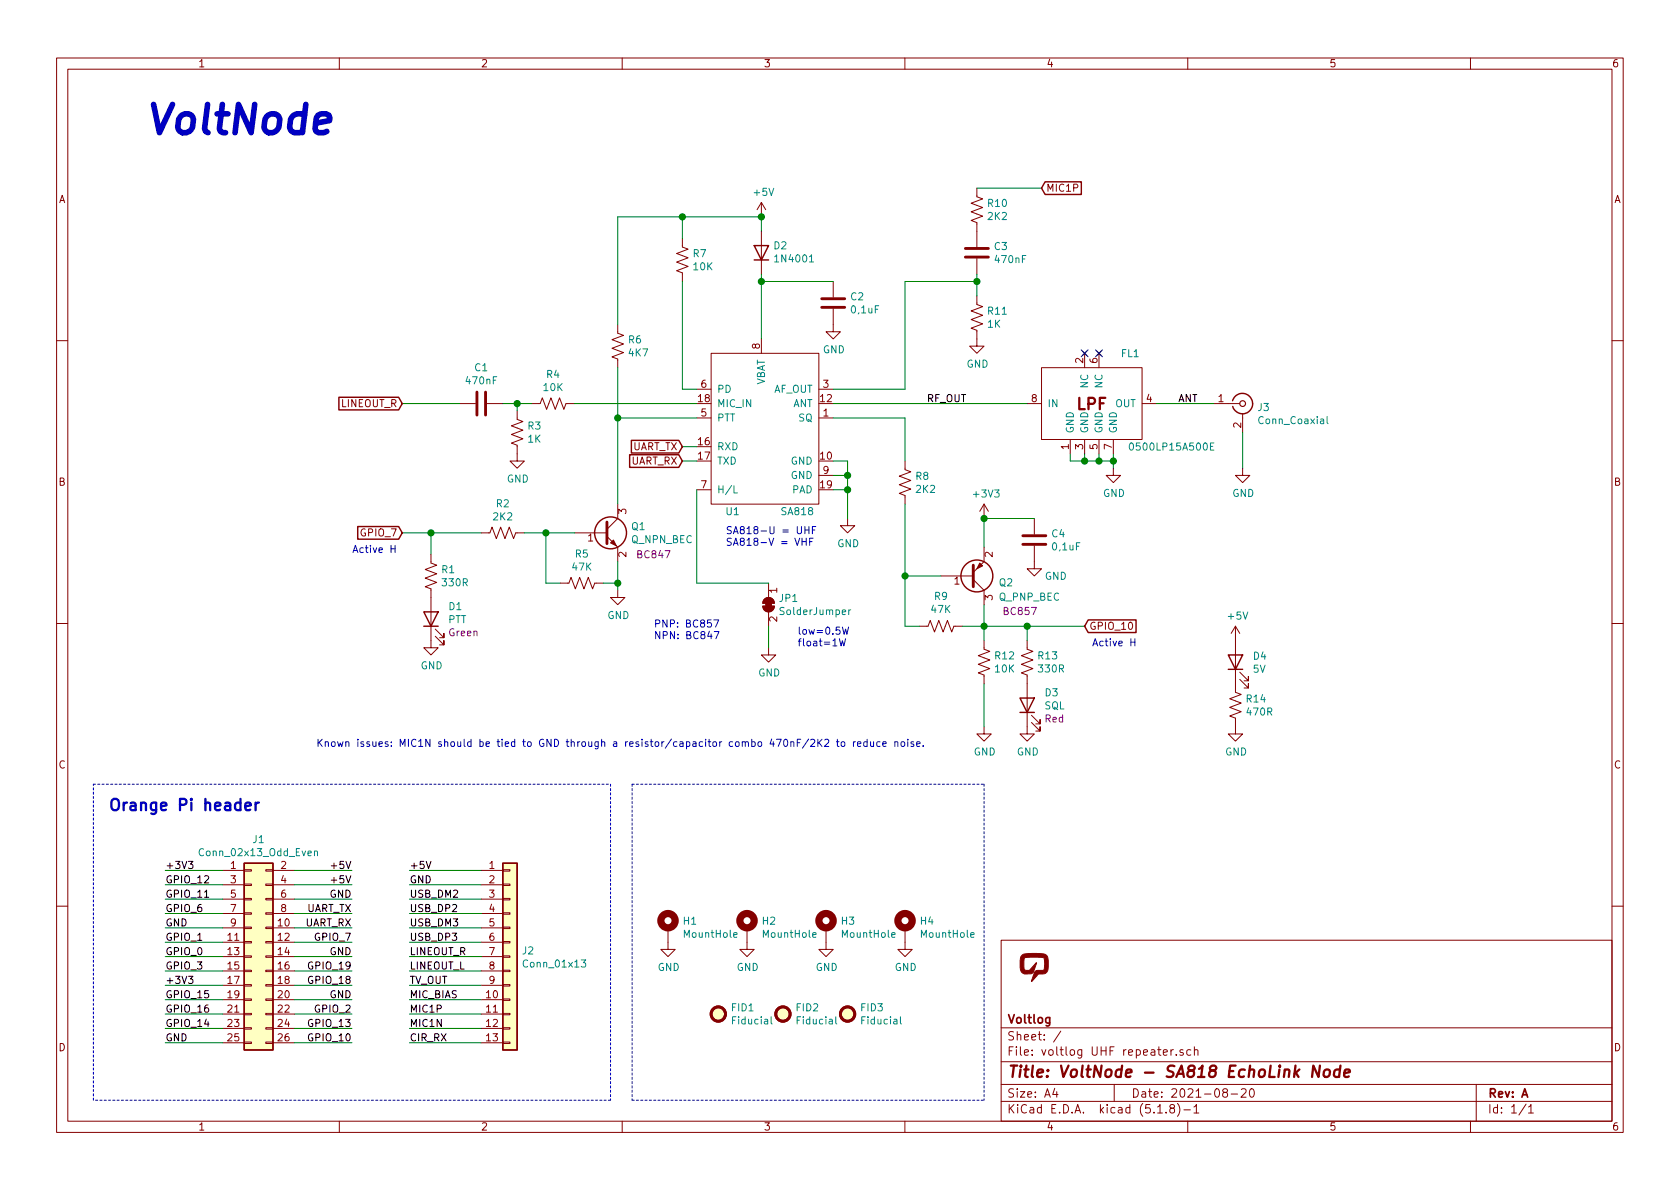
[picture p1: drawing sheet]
EESchema Schematic File Version 4
EELAYER 30 0
EELAYER END
$Descr A4 11693 8268
encoding utf-8
Sheet 1 1
Title "VoltNode - SA818 EchoLink Node"
Date "2021-08-20"
Rev "A"
Comp "Voltlog"
Comment1 ""
Comment2 ""
Comment3 ""
Comment4 ""
$EndDescr
$Comp
L voltlog:SA818 U1
U 1 1
P 5350 2950
F 0 "U1" H 5100 2350 50  0000 C CNN
F 1 "SA818" H 5550 2350 50  0000 C CNN
F 2 "Voltlog:SA818" H 5350 3750 50  0001 C CNN
F 3 "" H 5350 3750 50  0001 C CNN
	1    5350 2950
	1    0    0    -1  
$EndComp
$Comp
L Device:R_US R7
U 1 1
P 4750 1800
F 0 "R7" H 4818 1846 50  0000 L CNN
F 1 "10K" H 4818 1755 50  0000 L CNN
F 2 "Resistor_SMD:R_0603_1608Metric" V 4790 1790 50  0001 C CNN
F 3 "~" H 4750 1800 50  0001 C CNN
	1    4750 1800
	1    0    0    -1  
$EndComp
$Comp
L power:+5V #PWR04
U 1 1
P 5300 1500
F 0 "#PWR04" H 5300 1350 50  0001 C CNN
F 1 "+5V" H 5315 1673 50  0000 C CNN
F 2 "" H 5300 1500 50  0001 C CNN
F 3 "" H 5300 1500 50  0001 C CNN
	1    5300 1500
	1    0    0    -1  
$EndComp
$Comp
L Device:LED D4
U 1 1
P 8600 4600
F 0 "D4" V 8639 4482 50  0000 R CNN
F 1 "5V" V 8548 4482 50  0000 R CNN
F 2 "LED_SMD:LED_0603_1608Metric" H 8600 4600 50  0001 C CNN
F 3 "~" H 8600 4600 50  0001 C CNN
	1    8600 4600
	0    -1   -1   0   
$EndComp
$Comp
L Device:Q_NPN_BEC Q1
U 1 1
P 4200 3700
F 0 "Q1" H 4391 3746 50  0000 L CNN
F 1 "Q_NPN_BEC" H 4391 3655 50  0000 L CNN
F 2 "Package_TO_SOT_SMD:SOT-23" H 4400 3800 50  0001 C CNN
F 3 "~" H 4200 3700 50  0001 C CNN
F 4 "BC847" H 4550 3550 50  0000 C CNN "PN"
	1    4200 3700
	1    0    0    -1  
$EndComp
$Comp
L Connector:Conn_Coaxial J3
U 1 1
P 8650 2800
F 0 "J3" H 8750 2775 50  0000 L CNN
F 1 "Conn_Coaxial" H 8750 2684 50  0000 L CNN
F 2 "Connector_Coaxial:SMA_Amphenol_132134_Vertical" H 8650 2800 50  0001 C CNN
F 3 " ~" H 8650 2800 50  0001 C CNN
	1    8650 2800
	1    0    0    -1  
$EndComp
$Comp
L power:GND #PWR06
U 1 1
P 5900 3600
F 0 "#PWR06" H 5900 3350 50  0001 C CNN
F 1 "GND" H 5905 3427 50  0000 C CNN
F 2 "" H 5900 3600 50  0001 C CNN
F 3 "" H 5900 3600 50  0001 C CNN
	1    5900 3600
	1    0    0    -1  
$EndComp
Wire Wire Line
	5800 3200 5900 3200
Wire Wire Line
	5900 3200 5900 3300
Wire Wire Line
	5800 3300 5900 3300
Connection ~ 5900 3300
Wire Wire Line
	5900 3300 5900 3400
Wire Wire Line
	5800 3400 5900 3400
Connection ~ 5900 3400
Wire Wire Line
	5900 3400 5900 3600
$Comp
L Device:D D2
U 1 1
P 5300 1750
F 0 "D2" V 5346 1670 50  0000 R CNN
F 1 "1N4001" V 5255 1670 50  0000 R CNN
F 2 "Diode_SMD:D_SMA" H 5300 1750 50  0001 C CNN
F 3 "~" H 5300 1750 50  0001 C CNN
	1    5300 1750
	0    -1   -1   0   
$EndComp
Wire Wire Line
	5300 1900 5300 1950
Wire Wire Line
	5300 1500 5300 1600
Wire Wire Line
	4750 1500 4750 1650
Connection ~ 5300 1500
Wire Wire Line
	4750 1950 4750 2700
Wire Wire Line
	4750 2700 4850 2700
Connection ~ 5300 1950
Wire Wire Line
	5300 1950 5300 2350
$Comp
L power:+5V #PWR013
U 1 1
P 8600 4450
F 0 "#PWR013" H 8600 4300 50  0001 C CNN
F 1 "+5V" H 8615 4623 50  0000 C CNN
F 2 "" H 8600 4450 50  0001 C CNN
F 3 "" H 8600 4450 50  0001 C CNN
	1    8600 4450
	1    0    0    -1  
$EndComp
$Comp
L Device:R_US R14
U 1 1
P 8600 4900
F 0 "R14" H 8668 4946 50  0000 L CNN
F 1 "470R" H 8668 4855 50  0000 L CNN
F 2 "Resistor_SMD:R_0603_1608Metric" V 8640 4890 50  0001 C CNN
F 3 "~" H 8600 4900 50  0001 C CNN
	1    8600 4900
	1    0    0    -1  
$EndComp
$Comp
L power:GND #PWR014
U 1 1
P 8600 5050
F 0 "#PWR014" H 8600 4800 50  0001 C CNN
F 1 "GND" H 8605 4877 50  0000 C CNN
F 2 "" H 8600 5050 50  0001 C CNN
F 3 "" H 8600 5050 50  0001 C CNN
	1    8600 5050
	1    0    0    -1  
$EndComp
$Comp
L Device:C C3
U 1 1
P 6800 1750
F 0 "C3" H 6915 1796 50  0000 L CNN
F 1 "470nF" H 6915 1705 50  0000 L CNN
F 2 "Capacitor_SMD:C_0603_1608Metric" H 6838 1600 50  0001 C CNN
F 3 "~" H 6800 1750 50  0001 C CNN
	1    6800 1750
	1    0    0    -1  
$EndComp
$Comp
L Device:R_US R10
U 1 1
P 6800 1450
F 0 "R10" H 6868 1496 50  0000 L CNN
F 1 "2K2" H 6868 1405 50  0000 L CNN
F 2 "Resistor_SMD:R_0603_1608Metric" V 6840 1440 50  0001 C CNN
F 3 "~" H 6800 1450 50  0001 C CNN
	1    6800 1450
	1    0    0    -1  
$EndComp
Wire Wire Line
	7250 1300 6800 1300
$Comp
L Device:R_US R11
U 1 1
P 6800 2200
F 0 "R11" H 6868 2246 50  0000 L CNN
F 1 "1K" H 6868 2155 50  0000 L CNN
F 2 "Resistor_SMD:R_0603_1608Metric" V 6840 2190 50  0001 C CNN
F 3 "~" H 6800 2200 50  0001 C CNN
	1    6800 2200
	1    0    0    -1  
$EndComp
$Comp
L power:GND #PWR07
U 1 1
P 6800 2350
F 0 "#PWR07" H 6800 2100 50  0001 C CNN
F 1 "GND" H 6805 2177 50  0000 C CNN
F 2 "" H 6800 2350 50  0001 C CNN
F 3 "" H 6800 2350 50  0001 C CNN
	1    6800 2350
	1    0    0    -1  
$EndComp
Wire Wire Line
	6800 1900 6800 1950
Wire Wire Line
	5800 2700 6300 2700
Wire Wire Line
	6300 2700 6300 1950
Wire Wire Line
	6300 1950 6800 1950
Connection ~ 6800 1950
Wire Wire Line
	6800 1950 6800 2050
$Comp
L Device:Q_PNP_BEC Q2
U 1 1
P 6750 4000
F 0 "Q2" H 6950 4050 50  0000 L CNN
F 1 "Q_PNP_BEC" H 6950 4150 50  0000 L CNN
F 2 "Package_TO_SOT_SMD:SOT-23" H 6950 4100 50  0001 C CNN
F 3 "~" H 6750 4000 50  0001 C CNN
F 4 "BC857" H 7100 4250 50  0000 C CNN "PN"
	1    6750 4000
	1    0    0    1   
$EndComp
$Comp
L Device:R_US R8
U 1 1
P 6300 3350
F 0 "R8" H 6368 3396 50  0000 L CNN
F 1 "2K2" H 6368 3305 50  0000 L CNN
F 2 "Resistor_SMD:R_0603_1608Metric" V 6340 3340 50  0001 C CNN
F 3 "~" H 6300 3350 50  0001 C CNN
	1    6300 3350
	1    0    0    -1  
$EndComp
Wire Wire Line
	5800 2900 6300 2900
Wire Wire Line
	6300 2900 6300 3200
$Comp
L Device:R_US R9
U 1 1
P 6550 4350
F 0 "R9" V 6755 4350 50  0000 C CNN
F 1 "47K" V 6664 4350 50  0000 C CNN
F 2 "Resistor_SMD:R_0603_1608Metric" V 6590 4340 50  0001 C CNN
F 3 "~" H 6550 4350 50  0001 C CNN
	1    6550 4350
	0    -1   -1   0   
$EndComp
$Comp
L Device:C C4
U 1 1
P 7200 3750
F 0 "C4" H 7315 3796 50  0000 L CNN
F 1 "0,1uF" H 7315 3705 50  0000 L CNN
F 2 "Capacitor_SMD:C_0603_1608Metric" H 7238 3600 50  0001 C CNN
F 3 "~" H 7200 3750 50  0001 C CNN
	1    7200 3750
	1    0    0    -1  
$EndComp
$Comp
L power:+3V3 #PWR09
U 1 1
P 6850 3600
F 0 "#PWR09" H 6850 3450 50  0001 C CNN
F 1 "+3V3" H 6865 3773 50  0000 C CNN
F 2 "" H 6850 3600 50  0001 C CNN
F 3 "" H 6850 3600 50  0001 C CNN
	1    6850 3600
	1    0    0    -1  
$EndComp
$Comp
L Device:R_US R13
U 1 1
P 7150 4600
F 0 "R13" H 7218 4646 50  0000 L CNN
F 1 "330R" H 7218 4555 50  0000 L CNN
F 2 "Resistor_SMD:R_0603_1608Metric" V 7190 4590 50  0001 C CNN
F 3 "~" H 7150 4600 50  0001 C CNN
	1    7150 4600
	1    0    0    -1  
$EndComp
$Comp
L Device:LED D3
U 1 1
P 7150 4900
F 0 "D3" V 7234 4782 50  0000 R CNN
F 1 "SQL" V 7143 4782 50  0000 R CNN
F 2 "LED_SMD:LED_0603_1608Metric" H 7150 4900 50  0001 C CNN
F 3 "~" H 7150 4900 50  0001 C CNN
F 4 "Red" V 7052 4782 50  0000 R CNN "Color"
	1    7150 4900
	0    -1   -1   0   
$EndComp
$Comp
L Device:R_US R12
U 1 1
P 6850 4600
F 0 "R12" H 6918 4646 50  0000 L CNN
F 1 "10K" H 6918 4555 50  0000 L CNN
F 2 "Resistor_SMD:R_0603_1608Metric" V 6890 4590 50  0001 C CNN
F 3 "~" H 6850 4600 50  0001 C CNN
	1    6850 4600
	1    0    0    -1  
$EndComp
Wire Wire Line
	6300 3500 6300 4000
Wire Wire Line
	6300 4000 6550 4000
Wire Wire Line
	6700 4350 6850 4350
Wire Wire Line
	6850 4350 6850 4200
Wire Wire Line
	6300 4000 6300 4350
Wire Wire Line
	6300 4350 6400 4350
Connection ~ 6300 4000
Wire Wire Line
	6850 4350 7150 4350
Connection ~ 6850 4350
Wire Wire Line
	6850 4350 6850 4450
Wire Wire Line
	7150 4450 7150 4350
Connection ~ 7150 4350
Wire Wire Line
	7150 4350 7550 4350
$Comp
L power:GND #PWR010
U 1 1
P 6850 5050
F 0 "#PWR010" H 6850 4800 50  0001 C CNN
F 1 "GND" H 6855 4877 50  0000 C CNN
F 2 "" H 6850 5050 50  0001 C CNN
F 3 "" H 6850 5050 50  0001 C CNN
	1    6850 5050
	1    0    0    -1  
$EndComp
$Comp
L power:GND #PWR011
U 1 1
P 7150 5050
F 0 "#PWR011" H 7150 4800 50  0001 C CNN
F 1 "GND" H 7155 4877 50  0000 C CNN
F 2 "" H 7150 5050 50  0001 C CNN
F 3 "" H 7150 5050 50  0001 C CNN
	1    7150 5050
	1    0    0    -1  
$EndComp
Wire Wire Line
	6850 4750 6850 5050
Wire Wire Line
	6850 3600 7200 3600
Wire Wire Line
	6850 3600 6850 3800
Connection ~ 6850 3600
$Comp
L power:GND #PWR012
U 1 1
P 7200 3900
F 0 "#PWR012" H 7200 3650 50  0001 C CNN
F 1 "GND" H 7350 3800 50  0000 C CNN
F 2 "" H 7200 3900 50  0001 C CNN
F 3 "" H 7200 3900 50  0001 C CNN
	1    7200 3900
	1    0    0    -1  
$EndComp
$Comp
L Device:R_US R2
U 1 1
P 3500 3700
F 0 "R2" V 3295 3700 50  0000 C CNN
F 1 "2K2" V 3386 3700 50  0000 C CNN
F 2 "Resistor_SMD:R_0603_1608Metric" V 3540 3690 50  0001 C CNN
F 3 "~" H 3500 3700 50  0001 C CNN
	1    3500 3700
	0    1    1    0   
$EndComp
$Comp
L Device:R_US R5
U 1 1
P 4050 4050
F 0 "R5" V 3845 4050 50  0000 C CNN
F 1 "47K" V 3936 4050 50  0000 C CNN
F 2 "Resistor_SMD:R_0603_1608Metric" V 4090 4040 50  0001 C CNN
F 3 "~" H 4050 4050 50  0001 C CNN
	1    4050 4050
	0    1    1    0   
$EndComp
$Comp
L Device:R_US R1
U 1 1
P 3000 4000
F 0 "R1" H 3068 4046 50  0000 L CNN
F 1 "330R" H 3068 3955 50  0000 L CNN
F 2 "Resistor_SMD:R_0603_1608Metric" V 3040 3990 50  0001 C CNN
F 3 "~" H 3000 4000 50  0001 C CNN
	1    3000 4000
	1    0    0    -1  
$EndComp
$Comp
L Device:LED D1
U 1 1
P 3000 4300
F 0 "D1" V 3084 4182 50  0000 R CNN
F 1 "PTT" V 2993 4182 50  0000 R CNN
F 2 "LED_SMD:LED_0603_1608Metric" H 3000 4300 50  0001 C CNN
F 3 "~" H 3000 4300 50  0001 C CNN
F 4 "Green" V 2902 4182 50  0000 R CNN "Color"
	1    3000 4300
	0    -1   -1   0   
$EndComp
$Comp
L power:GND #PWR01
U 1 1
P 3000 4450
F 0 "#PWR01" H 3000 4200 50  0001 C CNN
F 1 "GND" H 3005 4277 50  0000 C CNN
F 2 "" H 3000 4450 50  0001 C CNN
F 3 "" H 3000 4450 50  0001 C CNN
	1    3000 4450
	1    0    0    -1  
$EndComp
$Comp
L Device:R_US R3
U 1 1
P 3600 3000
F 0 "R3" H 3668 3046 50  0000 L CNN
F 1 "1K" H 3668 2955 50  0000 L CNN
F 2 "Resistor_SMD:R_0603_1608Metric" V 3640 2990 50  0001 C CNN
F 3 "~" H 3600 3000 50  0001 C CNN
	1    3600 3000
	1    0    0    -1  
$EndComp
$Comp
L Device:R_US R4
U 1 1
P 3850 2800
F 0 "R4" V 3645 2800 50  0000 C CNN
F 1 "10K" V 3736 2800 50  0000 C CNN
F 2 "Resistor_SMD:R_0603_1608Metric" V 3890 2790 50  0001 C CNN
F 3 "~" H 3850 2800 50  0001 C CNN
	1    3850 2800
	0    1    1    0   
$EndComp
$Comp
L Device:R_US R6
U 1 1
P 4300 2400
F 0 "R6" H 4368 2446 50  0000 L CNN
F 1 "4K7" H 4368 2355 50  0000 L CNN
F 2 "Resistor_SMD:R_0603_1608Metric" V 4340 2390 50  0001 C CNN
F 3 "~" H 4300 2400 50  0001 C CNN
	1    4300 2400
	1    0    0    -1  
$EndComp
$Comp
L Device:C C1
U 1 1
P 3350 2800
F 0 "C1" V 3098 2800 50  0000 C CNN
F 1 "470nF" V 3189 2800 50  0000 C CNN
F 2 "Capacitor_SMD:C_0603_1608Metric" H 3388 2650 50  0001 C CNN
F 3 "~" H 3350 2800 50  0001 C CNN
	1    3350 2800
	0    1    1    0   
$EndComp
Wire Wire Line
	4850 2800 4000 2800
Wire Wire Line
	3500 2800 3600 2800
Wire Wire Line
	3600 2850 3600 2800
Connection ~ 3600 2800
Wire Wire Line
	3600 2800 3700 2800
$Comp
L power:GND #PWR02
U 1 1
P 3600 3150
F 0 "#PWR02" H 3600 2900 50  0001 C CNN
F 1 "GND" H 3605 2977 50  0000 C CNN
F 2 "" H 3600 3150 50  0001 C CNN
F 3 "" H 3600 3150 50  0001 C CNN
	1    3600 3150
	1    0    0    -1  
$EndComp
Wire Wire Line
	2800 2800 3200 2800
Text GLabel 7250 1300 2    50   Input ~ 0
MIC1P
Text GLabel 2800 2800 0    50   Input ~ 0
LINEOUT_R
Wire Wire Line
	4850 2900 4300 2900
Wire Wire Line
	4300 2900 4300 2550
Connection ~ 4300 2900
Wire Wire Line
	4300 2900 4300 3500
$Comp
L power:GND #PWR03
U 1 1
P 4300 4100
F 0 "#PWR03" H 4300 3850 50  0001 C CNN
F 1 "GND" H 4305 3927 50  0000 C CNN
F 2 "" H 4300 4100 50  0001 C CNN
F 3 "" H 4300 4100 50  0001 C CNN
	1    4300 4100
	1    0    0    -1  
$EndComp
Wire Wire Line
	4300 3900 4300 4050
Wire Wire Line
	4200 4050 4300 4050
Connection ~ 4300 4050
Wire Wire Line
	4300 4050 4300 4100
Wire Wire Line
	3900 4050 3800 4050
Wire Wire Line
	3800 4050 3800 3700
Wire Wire Line
	3800 3700 4000 3700
Wire Wire Line
	3800 3700 3650 3700
Connection ~ 3800 3700
Wire Wire Line
	3350 3700 3000 3700
Wire Wire Line
	3000 3850 3000 3700
Connection ~ 3000 3700
Wire Wire Line
	3000 3700 2800 3700
Text GLabel 2800 3700 0    50   Input ~ 0
GPIO_7
Text Notes 2450 3850 0    50   ~ 0
Active H
Text Notes 7600 4500 0    50   ~ 0
Active H
Text GLabel 7550 4350 2    50   Input ~ 0
GPIO_10
Wire Wire Line
	4750 3100 4850 3100
Wire Wire Line
	4750 3200 4850 3200
Text GLabel 4750 3100 0    50   Input ~ 0
UART_TX
Text GLabel 4750 3200 0    50   Input ~ 0
UART_RX
$Comp
L Connector_Generic:Conn_02x13_Odd_Even J1
U 1 1
P 1750 6650
F 0 "J1" H 1800 7467 50  0000 C CNN
F 1 "Conn_02x13_Odd_Even" H 1800 7376 50  0000 C CNN
F 2 "Connector_PinHeader_2.54mm:PinHeader_2x13_P2.54mm_Vertical" H 1750 6650 50  0001 C CNN
F 3 "~" H 1750 6650 50  0001 C CNN
	1    1750 6650
	1    0    0    -1  
$EndComp
$Comp
L Connector_Generic:Conn_01x13 J2
U 1 1
P 3550 6650
F 0 "J2" H 3630 6692 50  0000 L CNN
F 1 "Conn_01x13" H 3630 6601 50  0000 L CNN
F 2 "Connector_PinHeader_2.54mm:PinHeader_1x13_P2.54mm_Vertical" H 3550 6650 50  0001 C CNN
F 3 "~" H 3550 6650 50  0001 C CNN
	1    3550 6650
	1    0    0    -1  
$EndComp
Wire Wire Line
	1150 6050 1550 6050
Wire Wire Line
	1150 6150 1550 6150
Wire Wire Line
	1150 6250 1550 6250
Wire Wire Line
	1150 6350 1550 6350
Wire Wire Line
	1150 6450 1550 6450
Wire Wire Line
	1150 6550 1550 6550
Wire Wire Line
	1150 6650 1550 6650
Wire Wire Line
	1150 6750 1550 6750
Wire Wire Line
	1150 6850 1550 6850
Wire Wire Line
	1150 6950 1550 6950
Wire Wire Line
	1150 7050 1550 7050
Wire Wire Line
	1150 7150 1550 7150
Wire Wire Line
	1150 7250 1550 7250
Wire Wire Line
	2450 6050 2050 6050
Wire Wire Line
	2450 6150 2050 6150
Wire Wire Line
	2450 6250 2050 6250
Wire Wire Line
	2450 6350 2050 6350
Wire Wire Line
	2450 6450 2050 6450
Wire Wire Line
	2450 6550 2050 6550
Wire Wire Line
	2450 6650 2050 6650
Wire Wire Line
	2450 6750 2050 6750
Wire Wire Line
	2450 6850 2050 6850
Wire Wire Line
	2450 6950 2050 6950
Wire Wire Line
	2450 7050 2050 7050
Wire Wire Line
	2450 7150 2050 7150
Wire Wire Line
	2450 7250 2050 7250
Wire Wire Line
	2850 6050 3350 6050
Wire Wire Line
	2850 6150 3350 6150
Wire Wire Line
	2850 6250 3350 6250
Wire Wire Line
	2850 6350 3350 6350
Wire Wire Line
	2850 6450 3350 6450
Wire Wire Line
	2850 6550 3350 6550
Wire Wire Line
	2850 6650 3350 6650
Wire Wire Line
	2850 6750 3350 6750
Wire Wire Line
	2850 6850 3350 6850
Wire Wire Line
	2850 6950 3350 6950
Wire Wire Line
	2850 7050 3350 7050
Wire Wire Line
	2850 7150 3350 7150
Wire Wire Line
	2850 7250 3350 7250
Text Label 2850 6050 0    50   ~ 0
+5V
Text Label 2850 6150 0    50   ~ 0
GND
Text Label 2850 6250 0    50   ~ 0
USB_DM2
Text Label 2850 6350 0    50   ~ 0
USB_DP2
Text Label 2850 6450 0    50   ~ 0
USB_DM3
Text Label 2850 6550 0    50   ~ 0
USB_DP3
Text Label 2850 6650 0    50   ~ 0
LINEOUT_R
Text Label 2850 6750 0    50   ~ 0
LINEOUT_L
Text Label 2850 6850 0    50   ~ 0
TV_OUT
Text Label 2850 6950 0    50   ~ 0
MIC_BIAS
Text Label 2850 7050 0    50   ~ 0
MIC1P
Text Label 2850 7150 0    50   ~ 0
MIC1N
Text Label 2850 7250 0    50   ~ 0
CIR_RX
Text Label 2450 6050 2    50   ~ 0
+5V
Text Label 2450 6150 2    50   ~ 0
+5V
Text Label 1150 6050 0    50   ~ 0
+3V3
Text Label 1150 6850 0    50   ~ 0
+3V3
Text Label 1150 7250 0    50   ~ 0
GND
Text Label 1150 6450 0    50   ~ 0
GND
Text Label 2450 6650 2    50   ~ 0
GND
Text Label 2450 6950 2    50   ~ 0
GND
Text Label 2450 6250 2    50   ~ 0
GND
Text Label 2450 6350 2    50   ~ 0
UART_TX
Text Label 2450 6450 2    50   ~ 0
UART_RX
Text Label 2450 6550 2    50   ~ 0
GPIO_7
Text Label 2450 6750 2    50   ~ 0
GPIO_19
Text Label 2450 6850 2    50   ~ 0
GPIO_18
Text Label 2450 7050 2    50   ~ 0
GPIO_2
Text Label 2450 7150 2    50   ~ 0
GPIO_13
Text Label 2450 7250 2    50   ~ 0
GPIO_10
Text Label 1150 6150 0    50   ~ 0
GPIO_12
Text Label 1150 6250 0    50   ~ 0
GPIO_11
Text Label 1150 6350 0    50   ~ 0
GPIO_6
Text Label 1150 6550 0    50   ~ 0
GPIO_1
Text Label 1150 6650 0    50   ~ 0
GPIO_0
Text Label 1150 6750 0    50   ~ 0
GPIO_3
Text Label 1150 6950 0    50   ~ 0
GPIO_15
Text Label 1150 7050 0    50   ~ 0
GPIO_16
Text Label 1150 7150 0    50   ~ 0
GPIO_14
$Comp
L power:GND #PWR05
U 1 1
P 5800 2250
F 0 "#PWR05" H 5800 2000 50  0001 C CNN
F 1 "GND" H 5805 2077 50  0000 C CNN
F 2 "" H 5800 2250 50  0001 C CNN
F 3 "" H 5800 2250 50  0001 C CNN
	1    5800 2250
	1    0    0    -1  
$EndComp
Wire Wire Line
	5800 1950 5300 1950
$Comp
L Device:C C2
U 1 1
P 5800 2100
F 0 "C2" H 5915 2146 50  0000 L CNN
F 1 "0,1uF" H 5915 2055 50  0000 L CNN
F 2 "Capacitor_SMD:C_0603_1608Metric" H 5838 1950 50  0001 C CNN
F 3 "~" H 5800 2100 50  0001 C CNN
	1    5800 2100
	1    0    0    -1  
$EndComp
$Comp
L power:GND #PWR0101
U 1 1
P 5350 4500
F 0 "#PWR0101" H 5350 4250 50  0001 C CNN
F 1 "GND" H 5355 4327 50  0000 C CNN
F 2 "" H 5350 4500 50  0001 C CNN
F 3 "" H 5350 4500 50  0001 C CNN
	1    5350 4500
	1    0    0    -1  
$EndComp
Wire Wire Line
	4850 3400 4850 4050
Text Notes 5550 4500 0    50   ~ 0
low=0.5W\nfloat=1W
$Comp
L Jumper:SolderJumper_2_Bridged JP1
U 1 1
P 5350 4200
F 0 "JP1" V 5304 4268 50  0000 L CNN
F 1 "SolderJumper" V 5395 4268 50  0000 L CNN
F 2 "Jumper:SolderJumper-2_P1.3mm_Open_TrianglePad1.0x1.5mm" H 5350 4200 50  0001 C CNN
F 3 "~" H 5350 4200 50  0001 C CNN
	1    5350 4200
	0    1    1    0   
$EndComp
Wire Wire Line
	4850 4050 5350 4050
Wire Wire Line
	5350 4350 5350 4500
Wire Notes Line
	650  5450 4250 5450
Wire Notes Line
	4250 5450 4250 7650
Wire Notes Line
	4250 7650 650  7650
Wire Notes Line
	650  7650 650  5450
Text Notes 750  5650 0    79   ~ 16
Orange Pi header
Text Notes 5050 3800 0    50   ~ 0
SA818-U = UHF\nSA818-V = VHF
Text Notes 1000 950  0    197  Italic 39
VoltNode
$Comp
L Mechanical:Fiducial FID1
U 1 1
P 5000 7050
F 0 "FID1" H 5085 7096 50  0000 L CNN
F 1 "Fiducial" H 5085 7005 50  0000 L CNN
F 2 "Fiducial:Fiducial_0.5mm_Mask1mm" H 5000 7050 50  0001 C CNN
F 3 "~" H 5000 7050 50  0001 C CNN
	1    5000 7050
	1    0    0    -1  
$EndComp
$Comp
L Mechanical:Fiducial FID2
U 1 1
P 5450 7050
F 0 "FID2" H 5535 7096 50  0000 L CNN
F 1 "Fiducial" H 5535 7005 50  0000 L CNN
F 2 "Fiducial:Fiducial_0.5mm_Mask1mm" H 5450 7050 50  0001 C CNN
F 3 "~" H 5450 7050 50  0001 C CNN
	1    5450 7050
	1    0    0    -1  
$EndComp
$Comp
L Mechanical:Fiducial FID3
U 1 1
P 5900 7050
F 0 "FID3" H 5985 7096 50  0000 L CNN
F 1 "Fiducial" H 5985 7005 50  0000 L CNN
F 2 "Fiducial:Fiducial_0.5mm_Mask1mm" H 5900 7050 50  0001 C CNN
F 3 "~" H 5900 7050 50  0001 C CNN
	1    5900 7050
	1    0    0    -1  
$EndComp
$Comp
L Mechanical:MountingHole_Pad H1
U 1 1
P 4650 6450
F 0 "H1" H 4750 6499 50  0000 L CNN
F 1 "MountHole" H 4750 6408 50  0000 L CNN
F 2 "MountingHole:MountingHole_3.2mm_M3_ISO14580_Pad" H 4650 6450 50  0001 C CNN
F 3 "~" H 4650 6450 50  0001 C CNN
	1    4650 6450
	1    0    0    -1  
$EndComp
$Comp
L Mechanical:MountingHole_Pad H2
U 1 1
P 5200 6450
F 0 "H2" H 5300 6499 50  0000 L CNN
F 1 "MountHole" H 5300 6408 50  0000 L CNN
F 2 "MountingHole:MountingHole_3.2mm_M3_ISO14580_Pad" H 5200 6450 50  0001 C CNN
F 3 "~" H 5200 6450 50  0001 C CNN
	1    5200 6450
	1    0    0    -1  
$EndComp
$Comp
L Mechanical:MountingHole_Pad H3
U 1 1
P 5750 6450
F 0 "H3" H 5850 6499 50  0000 L CNN
F 1 "MountHole" H 5850 6408 50  0000 L CNN
F 2 "MountingHole:MountingHole_3.2mm_M3_ISO14580_Pad" H 5750 6450 50  0001 C CNN
F 3 "~" H 5750 6450 50  0001 C CNN
	1    5750 6450
	1    0    0    -1  
$EndComp
$Comp
L Mechanical:MountingHole_Pad H4
U 1 1
P 6300 6450
F 0 "H4" H 6400 6499 50  0000 L CNN
F 1 "MountHole" H 6400 6408 50  0000 L CNN
F 2 "MountingHole:MountingHole_3.2mm_M3_ISO14580_Pad" H 6300 6450 50  0001 C CNN
F 3 "~" H 6300 6450 50  0001 C CNN
	1    6300 6450
	1    0    0    -1  
$EndComp
$Comp
L power:GND #PWR015
U 1 1
P 4650 6550
F 0 "#PWR015" H 4650 6300 50  0001 C CNN
F 1 "GND" H 4655 6377 50  0000 C CNN
F 2 "" H 4650 6550 50  0001 C CNN
F 3 "" H 4650 6550 50  0001 C CNN
	1    4650 6550
	1    0    0    -1  
$EndComp
$Comp
L power:GND #PWR016
U 1 1
P 5200 6550
F 0 "#PWR016" H 5200 6300 50  0001 C CNN
F 1 "GND" H 5205 6377 50  0000 C CNN
F 2 "" H 5200 6550 50  0001 C CNN
F 3 "" H 5200 6550 50  0001 C CNN
	1    5200 6550
	1    0    0    -1  
$EndComp
$Comp
L power:GND #PWR017
U 1 1
P 5750 6550
F 0 "#PWR017" H 5750 6300 50  0001 C CNN
F 1 "GND" H 5755 6377 50  0000 C CNN
F 2 "" H 5750 6550 50  0001 C CNN
F 3 "" H 5750 6550 50  0001 C CNN
	1    5750 6550
	1    0    0    -1  
$EndComp
$Comp
L power:GND #PWR018
U 1 1
P 6300 6550
F 0 "#PWR018" H 6300 6300 50  0001 C CNN
F 1 "GND" H 6305 6377 50  0000 C CNN
F 2 "" H 6300 6550 50  0001 C CNN
F 3 "" H 6300 6550 50  0001 C CNN
	1    6300 6550
	1    0    0    -1  
$EndComp
$Comp
L voltlog:LPF FL1
U 1 1
P 7950 3350
F 0 "FL1" H 7800 4250 50  0000 L CNN
F 1 "0500LP15A500E" H 7850 3600 50  0000 L CNN
F 2 "Voltlog:0500LP15A500" H 7750 4900 100 0001 C CNN
F 3 "https://www.johansontechnology.com/datasheets/0500LP15A500/0500LP15A500.pdf" H 7750 4900 100 0001 C CNN
	1    7950 3350
	1    0    0    -1  
$EndComp
Wire Wire Line
	5800 2800 7150 2800
Wire Wire Line
	8050 2800 8450 2800
$Comp
L power:GND #PWR019
U 1 1
P 7750 3250
F 0 "#PWR019" H 7750 3000 50  0001 C CNN
F 1 "GND" H 7755 3077 50  0000 C CNN
F 2 "" H 7750 3250 50  0001 C CNN
F 3 "" H 7750 3250 50  0001 C CNN
	1    7750 3250
	1    0    0    -1  
$EndComp
$Comp
L power:GND #PWR020
U 1 1
P 8650 3250
F 0 "#PWR020" H 8650 3000 50  0001 C CNN
F 1 "GND" H 8655 3077 50  0000 C CNN
F 2 "" H 8650 3250 50  0001 C CNN
F 3 "" H 8650 3250 50  0001 C CNN
	1    8650 3250
	1    0    0    -1  
$EndComp
Wire Wire Line
	8650 3000 8650 3250
Wire Wire Line
	7750 3150 7750 3200
Wire Wire Line
	7450 3150 7450 3200
Wire Wire Line
	7450 3200 7550 3200
Connection ~ 7750 3200
Wire Wire Line
	7750 3200 7750 3250
Wire Wire Line
	7550 3150 7550 3200
Connection ~ 7550 3200
Wire Wire Line
	7550 3200 7650 3200
Wire Wire Line
	7650 3150 7650 3200
Connection ~ 7650 3200
Wire Wire Line
	7650 3200 7750 3200
NoConn ~ 7550 2450
NoConn ~ 7650 2450
Text Label 6450 2800 0    50   ~ 0
RF_OUT
Text Label 8200 2800 0    50   ~ 0
ANT
Wire Wire Line
	4300 2250 4300 1500
Wire Wire Line
	4300 1500 4750 1500
Connection ~ 4750 1500
Wire Wire Line
	4750 1500 5300 1500
$Comp
L voltlog:VOLTLOG_LOGO V1
U 1 1
P 7200 6700
F 0 "V1" H 7200 6570 60  0001 C CNN
F 1 "VOLTLOG_LOGO" H 7200 6830 60  0001 C CNN
F 2 "Voltlog:voltlog_mask_3mm" H 7200 6700 50  0001 C CNN
F 3 "" H 7200 6700 50  0001 C CNN
	1    7200 6700
	1    0    0    -1  
$EndComp
Text Notes 4550 4450 0    50   ~ 0
PNP: BC857\nNPN: BC847
Text Notes 2200 5200 0    50   ~ 0
Known issues: MIC1N should be tied to GND through a resistor/capacitor combo 470nF/2K2 to reduce noise.
Wire Notes Line
	4400 5450 4400 7650
Wire Notes Line
	4400 7650 6850 7650
Wire Notes Line
	4400 5450 6850 5450
Wire Notes Line
	6850 5450 6850 7650
$EndSCHEMATC
